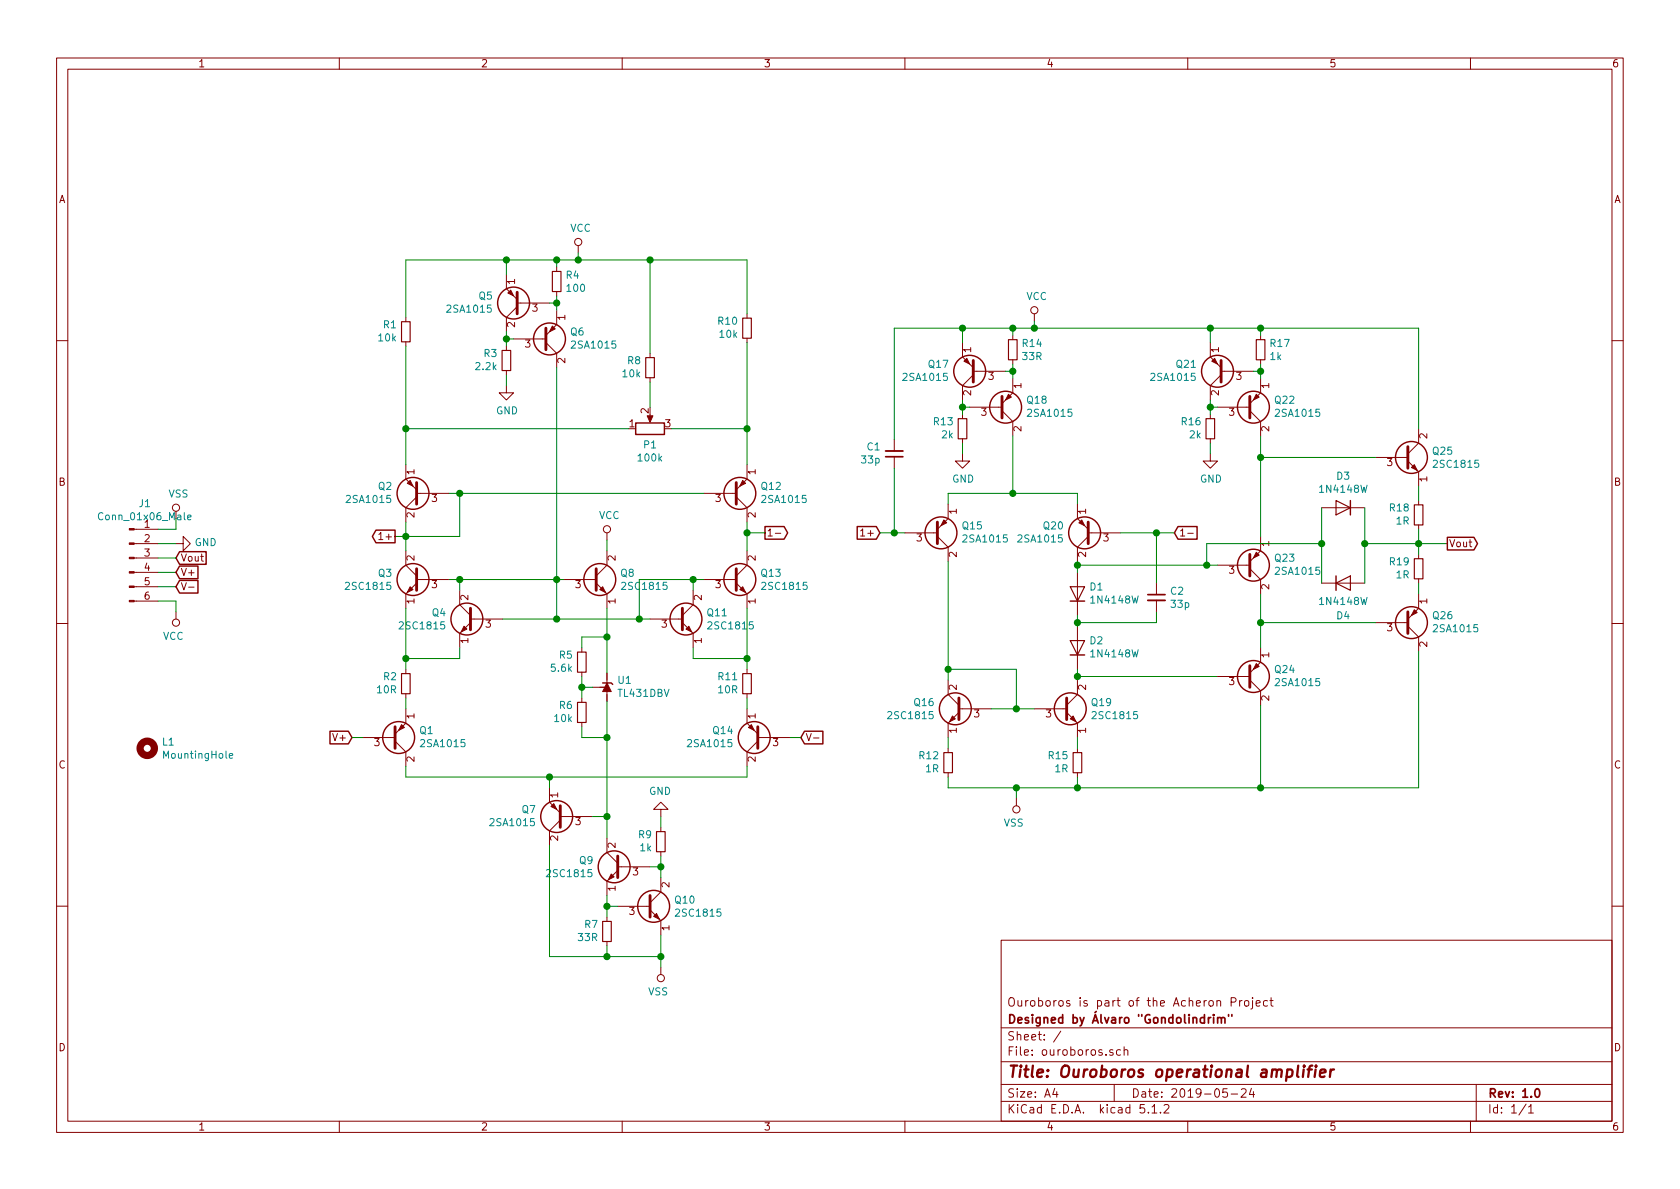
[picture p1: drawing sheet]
EESchema Schematic File Version 4
LIBS:ouroboros-cache
EELAYER 29 0
EELAYER END
$Descr A4 11693 8268
encoding utf-8
Sheet 1 1
Title "Ouroboros operational amplifier"
Date "2019-05-24"
Rev "1.0"
Comp "Designed by Álvaro \"Gondolindrim\""
Comment1 "Ouroboros is part of the Acheron Project"
Comment2 ""
Comment3 ""
Comment4 ""
$EndDescr
$Comp
L Device:R_POT P1
U 1 1
P 4525 2975
F 0 "P1" V 4410 2975 50  0000 C CNN
F 1 "100k" V 4319 2975 50  0000 C CNN
F 2 "acheronHardware:3313J" H 4525 2975 50  0001 C CNN
F 3 "~" H 4525 2975 50  0001 C CNN
	1    4525 2975
	0    -1   -1   0   
$EndComp
$Comp
L Device:R_Small R3
U 1 1
P 3525 2500
F 0 "R3" H 3466 2454 50  0000 R CNN
F 1 "2.2k" H 3466 2545 50  0000 R CNN
F 2 "Resistor_SMD:R_0805_2012Metric_Pad1.15x1.40mm_HandSolder" H 3525 2500 50  0001 C CNN
F 3 "~" H 3525 2500 50  0001 C CNN
	1    3525 2500
	1    0    0    1   
$EndComp
$Comp
L Transistor_BJT:2SA1015 Q5
U 1 1
P 3625 2100
F 0 "Q5" H 3816 2054 50  0000 L CNN
F 1 "2SA1015" H 3816 2145 50  0000 L CNN
F 2 "Package_TO_SOT_SMD:SOT-23" H 3825 2025 50  0001 L CIN
F 3 "http://www.datasheetcatalog.org/datasheet/toshiba/905.pdf" H 3625 2100 50  0001 L CNN
	1    3625 2100
	-1   0    0    1   
$EndComp
$Comp
L Transistor_BJT:2SC1815 Q3
U 1 1
P 2925 4025
F 0 "Q3" H 3116 4071 50  0000 L CNN
F 1 "2SC1815" H 3116 3980 50  0000 L CNN
F 2 "Package_TO_SOT_SMD:SOT-23" H 3125 3950 50  0001 L CIN
F 3 "https://media.digikey.com/pdf/Data%20Sheets/Toshiba%20PDFs/2SC1815.pdf" H 2925 4025 50  0001 L CNN
	1    2925 4025
	-1   0    0    -1  
$EndComp
$Comp
L Device:R_Small R4
U 1 1
P 3875 1950
F 0 "R4" H 3934 1996 50  0000 L CNN
F 1 "100" H 3934 1905 50  0000 L CNN
F 2 "Resistor_SMD:R_0805_2012Metric_Pad1.15x1.40mm_HandSolder" H 3875 1950 50  0001 C CNN
F 3 "~" H 3875 1950 50  0001 C CNN
	1    3875 1950
	1    0    0    -1  
$EndComp
$Comp
L Transistor_BJT:2SA1015 Q6
U 1 1
P 3775 2350
F 0 "Q6" H 3966 2304 50  0000 L CNN
F 1 "2SA1015" H 3966 2395 50  0000 L CNN
F 2 "Package_TO_SOT_SMD:SOT-23" H 3975 2275 50  0001 L CIN
F 3 "http://www.datasheetcatalog.org/datasheet/toshiba/905.pdf" H 3775 2350 50  0001 L CNN
	1    3775 2350
	1    0    0    1   
$EndComp
Wire Wire Line
	3875 1850 3875 1800
Wire Wire Line
	3875 1800 3525 1800
Wire Wire Line
	3525 1800 3525 1900
Wire Wire Line
	3875 2050 3875 2100
Wire Wire Line
	3825 2100 3875 2100
Connection ~ 3875 2100
Wire Wire Line
	3875 2100 3875 2150
Wire Wire Line
	3525 2400 3525 2350
Wire Wire Line
	3575 2350 3525 2350
Connection ~ 3525 2350
Wire Wire Line
	3525 2350 3525 2300
$Comp
L power:GND #PWR0101
U 1 1
P 3525 2675
F 0 "#PWR0101" H 3525 2425 50  0001 C CNN
F 1 "GND" H 3530 2502 50  0000 C CNN
F 2 "" H 3525 2675 50  0001 C CNN
F 3 "" H 3525 2675 50  0001 C CNN
	1    3525 2675
	1    0    0    -1  
$EndComp
Wire Wire Line
	3525 2675 3525 2600
$Comp
L Device:R_Small R8
U 1 1
P 4525 2550
F 0 "R8" H 4466 2504 50  0000 R CNN
F 1 "10k" H 4466 2595 50  0000 R CNN
F 2 "Resistor_SMD:R_0805_2012Metric_Pad1.15x1.40mm_HandSolder" H 4525 2550 50  0001 C CNN
F 3 "~" H 4525 2550 50  0001 C CNN
	1    4525 2550
	1    0    0    1   
$EndComp
$Comp
L Device:R_Small R10
U 1 1
P 5200 2275
F 0 "R10" H 5141 2229 50  0000 R CNN
F 1 "10k" H 5141 2320 50  0000 R CNN
F 2 "Resistor_SMD:R_0805_2012Metric_Pad1.15x1.40mm_HandSolder" H 5200 2275 50  0001 C CNN
F 3 "~" H 5200 2275 50  0001 C CNN
	1    5200 2275
	1    0    0    1   
$EndComp
$Comp
L Device:R_Small R1
U 1 1
P 2825 2300
F 0 "R1" H 2766 2254 50  0000 R CNN
F 1 "10k" H 2766 2345 50  0000 R CNN
F 2 "Resistor_SMD:R_0805_2012Metric_Pad1.15x1.40mm_HandSolder" H 2825 2300 50  0001 C CNN
F 3 "~" H 2825 2300 50  0001 C CNN
	1    2825 2300
	1    0    0    1   
$EndComp
$Comp
L Transistor_BJT:2SA1015 Q2
U 1 1
P 2925 3425
F 0 "Q2" H 3116 3379 50  0000 L CNN
F 1 "2SA1015" H 3116 3470 50  0000 L CNN
F 2 "Package_TO_SOT_SMD:SOT-23" H 3125 3350 50  0001 L CIN
F 3 "http://www.datasheetcatalog.org/datasheet/toshiba/905.pdf" H 2925 3425 50  0001 L CNN
	1    2925 3425
	-1   0    0    1   
$EndComp
$Comp
L Transistor_BJT:2SA1015 Q12
U 1 1
P 5100 3425
F 0 "Q12" H 5291 3379 50  0000 L CNN
F 1 "2SA1015" H 5291 3470 50  0000 L CNN
F 2 "Package_TO_SOT_SMD:SOT-23" H 5300 3350 50  0001 L CIN
F 3 "http://www.datasheetcatalog.org/datasheet/toshiba/905.pdf" H 5100 3425 50  0001 L CNN
	1    5100 3425
	1    0    0    1   
$EndComp
Wire Wire Line
	3125 3425 3200 3425
Wire Wire Line
	2825 2200 2825 1800
Wire Wire Line
	2825 1800 3525 1800
Connection ~ 3525 1800
Wire Wire Line
	3875 1800 4025 1800
Wire Wire Line
	5200 1800 5200 2175
Connection ~ 3875 1800
Wire Wire Line
	4525 2450 4525 1800
Connection ~ 4525 1800
Wire Wire Line
	4525 1800 5200 1800
Wire Wire Line
	2825 2400 2825 2975
Wire Wire Line
	4375 2975 2825 2975
Connection ~ 2825 2975
Wire Wire Line
	2825 2975 2825 3225
Wire Wire Line
	4525 2825 4525 2650
Wire Wire Line
	4675 2975 5200 2975
Wire Wire Line
	5200 2975 5200 2375
Wire Wire Line
	5200 3225 5200 2975
Connection ~ 5200 2975
Wire Wire Line
	2825 3725 3200 3725
Wire Wire Line
	3200 3725 3200 3425
Connection ~ 3200 3425
Wire Wire Line
	3200 3425 4900 3425
Wire Wire Line
	2825 3625 2825 3725
Connection ~ 2825 3725
Wire Wire Line
	2825 3725 2825 3825
$Comp
L Transistor_BJT:2SC1815 Q13
U 1 1
P 5100 4025
F 0 "Q13" H 5290 4071 50  0000 L CNN
F 1 "2SC1815" H 5290 3980 50  0000 L CNN
F 2 "Package_TO_SOT_SMD:SOT-23" H 5300 3950 50  0001 L CIN
F 3 "https://media.digikey.com/pdf/Data%20Sheets/Toshiba%20PDFs/2SC1815.pdf" H 5100 4025 50  0001 L CNN
	1    5100 4025
	1    0    0    -1  
$EndComp
$Comp
L Transistor_BJT:2SC1815 Q8
U 1 1
P 4125 4025
F 0 "Q8" H 4315 4071 50  0000 L CNN
F 1 "2SC1815" H 4315 3980 50  0000 L CNN
F 2 "Package_TO_SOT_SMD:SOT-23" H 4325 3950 50  0001 L CIN
F 3 "https://media.digikey.com/pdf/Data%20Sheets/Toshiba%20PDFs/2SC1815.pdf" H 4125 4025 50  0001 L CNN
	1    4125 4025
	1    0    0    -1  
$EndComp
$Comp
L Transistor_BJT:2SC1815 Q4
U 1 1
P 3300 4300
F 0 "Q4" H 3491 4346 50  0000 L CNN
F 1 "2SC1815" H 3491 4255 50  0000 L CNN
F 2 "Package_TO_SOT_SMD:SOT-23" H 3500 4225 50  0001 L CIN
F 3 "https://media.digikey.com/pdf/Data%20Sheets/Toshiba%20PDFs/2SC1815.pdf" H 3300 4300 50  0001 L CNN
	1    3300 4300
	-1   0    0    -1  
$EndComp
$Comp
L Transistor_BJT:2SC1815 Q11
U 1 1
P 4725 4300
F 0 "Q11" H 4915 4346 50  0000 L CNN
F 1 "2SC1815" H 4915 4255 50  0000 L CNN
F 2 "Package_TO_SOT_SMD:SOT-23" H 4925 4225 50  0001 L CIN
F 3 "https://media.digikey.com/pdf/Data%20Sheets/Toshiba%20PDFs/2SC1815.pdf" H 4725 4300 50  0001 L CNN
	1    4725 4300
	1    0    0    -1  
$EndComp
Wire Wire Line
	3500 4300 3875 4300
Wire Wire Line
	4825 4100 4825 4025
Wire Wire Line
	4825 4025 4900 4025
Wire Wire Line
	3125 4025 3200 4025
Wire Wire Line
	3200 4025 3200 4100
$Comp
L power:VCC #PWR0102
U 1 1
P 4225 3750
F 0 "#PWR0102" H 4225 3600 50  0001 C CNN
F 1 "VCC" H 4242 3923 50  0000 C CNN
F 2 "" H 4225 3750 50  0001 C CNN
F 3 "" H 4225 3750 50  0001 C CNN
	1    4225 3750
	1    0    0    -1  
$EndComp
Wire Wire Line
	4225 3750 4225 3825
Wire Wire Line
	3875 2550 3875 4025
Connection ~ 3875 4300
Connection ~ 3200 4025
Wire Wire Line
	3200 4025 3875 4025
Connection ~ 3875 4025
Wire Wire Line
	3875 4025 3875 4300
Wire Wire Line
	3875 4025 3925 4025
$Comp
L power:VCC #PWR0103
U 1 1
P 4025 1750
F 0 "#PWR0103" H 4025 1600 50  0001 C CNN
F 1 "VCC" H 4042 1923 50  0000 C CNN
F 2 "" H 4025 1750 50  0001 C CNN
F 3 "" H 4025 1750 50  0001 C CNN
	1    4025 1750
	1    0    0    -1  
$EndComp
Wire Wire Line
	4025 1750 4025 1800
Wire Wire Line
	3875 4300 4450 4300
$Comp
L Reference_Voltage:TL431DBV U1
U 1 1
P 4225 4775
F 0 "U1" V 4271 4705 50  0000 R CNN
F 1 "TL431DBV" V 4180 4705 50  0000 R CNN
F 2 "Package_TO_SOT_SMD:SOT-23-5" H 4225 4525 50  0001 C CIN
F 3 "http://www.ti.com/lit/ds/symlink/tl431.pdf" H 4225 4775 50  0001 C CIN
	1    4225 4775
	0    -1   -1   0   
$EndComp
$Comp
L Device:R_Small R5
U 1 1
P 4050 4600
F 0 "R5" H 3991 4554 50  0000 R CNN
F 1 "5.6k" H 3991 4645 50  0000 R CNN
F 2 "Resistor_SMD:R_0805_2012Metric_Pad1.15x1.40mm_HandSolder" H 4050 4600 50  0001 C CNN
F 3 "~" H 4050 4600 50  0001 C CNN
	1    4050 4600
	1    0    0    1   
$EndComp
$Comp
L Device:R_Small R6
U 1 1
P 4050 4950
F 0 "R6" H 3991 4904 50  0000 R CNN
F 1 "10k" H 3991 4995 50  0000 R CNN
F 2 "Resistor_SMD:R_0805_2012Metric_Pad1.15x1.40mm_HandSolder" H 4050 4950 50  0001 C CNN
F 3 "~" H 4050 4950 50  0001 C CNN
	1    4050 4950
	1    0    0    1   
$EndComp
Wire Wire Line
	4225 4225 4225 4425
Wire Wire Line
	4050 4500 4050 4425
Wire Wire Line
	4050 4425 4225 4425
Connection ~ 4225 4425
Wire Wire Line
	4225 4425 4225 4675
Wire Wire Line
	4050 4700 4050 4775
Connection ~ 4050 4775
Wire Wire Line
	4050 4775 4050 4850
Wire Wire Line
	4125 4775 4050 4775
Wire Wire Line
	4225 4875 4225 5125
Wire Wire Line
	4050 5050 4050 5125
Wire Wire Line
	4050 5125 4225 5125
Connection ~ 4225 5125
Wire Wire Line
	4450 4300 4450 4025
Wire Wire Line
	4450 4025 4825 4025
Connection ~ 4450 4300
Wire Wire Line
	4450 4300 4525 4300
Connection ~ 4825 4025
$Comp
L Device:R_Small R2
U 1 1
P 2825 4750
F 0 "R2" H 2767 4704 50  0000 R CNN
F 1 "10R" H 2767 4795 50  0000 R CNN
F 2 "Resistor_SMD:R_0805_2012Metric_Pad1.15x1.40mm_HandSolder" H 2825 4750 50  0001 C CNN
F 3 "~" H 2825 4750 50  0001 C CNN
	1    2825 4750
	1    0    0    1   
$EndComp
Wire Wire Line
	3200 4500 3200 4575
Wire Wire Line
	3200 4575 2825 4575
Wire Wire Line
	2825 4575 2825 4225
Wire Wire Line
	2825 4575 2825 4650
Connection ~ 2825 4575
$Comp
L Transistor_BJT:2SA1015 Q1
U 1 1
P 2725 5125
F 0 "Q1" H 2916 5079 50  0000 L CNN
F 1 "2SA1015" H 2916 5170 50  0000 L CNN
F 2 "Package_TO_SOT_SMD:SOT-23" H 2925 5050 50  0001 L CIN
F 3 "http://www.datasheetcatalog.org/datasheet/toshiba/905.pdf" H 2725 5125 50  0001 L CNN
	1    2725 5125
	1    0    0    1   
$EndComp
Wire Wire Line
	5200 3625 5200 3700
Wire Wire Line
	5200 4225 5200 4575
Wire Wire Line
	4825 4500 4825 4575
Wire Wire Line
	4825 4575 5200 4575
Connection ~ 5200 4575
Wire Wire Line
	5200 4575 5200 4650
$Comp
L Device:R_Small R11
U 1 1
P 5200 4750
F 0 "R11" H 5142 4704 50  0000 R CNN
F 1 "10R" H 5142 4795 50  0000 R CNN
F 2 "Resistor_SMD:R_0805_2012Metric_Pad1.15x1.40mm_HandSolder" H 5200 4750 50  0001 C CNN
F 3 "~" H 5200 4750 50  0001 C CNN
	1    5200 4750
	1    0    0    1   
$EndComp
$Comp
L Transistor_BJT:2SA1015 Q14
U 1 1
P 5300 5125
F 0 "Q14" H 5491 5079 50  0000 L CNN
F 1 "2SA1015" H 5491 5170 50  0000 L CNN
F 2 "Package_TO_SOT_SMD:SOT-23" H 5500 5050 50  0001 L CIN
F 3 "http://www.datasheetcatalog.org/datasheet/toshiba/905.pdf" H 5300 5125 50  0001 L CNN
	1    5300 5125
	-1   0    0    1   
$EndComp
Wire Wire Line
	2825 4850 2825 4925
Wire Wire Line
	5200 4850 5200 4925
Wire Wire Line
	2825 5325 2825 5400
Wire Wire Line
	2825 5400 3825 5400
Wire Wire Line
	5200 5400 5200 5325
$Comp
L Transistor_BJT:2SA1015 Q7
U 1 1
P 3925 5675
F 0 "Q7" H 4116 5629 50  0000 L CNN
F 1 "2SA1015" H 4116 5720 50  0000 L CNN
F 2 "Package_TO_SOT_SMD:SOT-23" H 4125 5600 50  0001 L CIN
F 3 "http://www.datasheetcatalog.org/datasheet/toshiba/905.pdf" H 3925 5675 50  0001 L CNN
	1    3925 5675
	-1   0    0    1   
$EndComp
$Comp
L Transistor_BJT:2SC1815 Q9
U 1 1
P 4325 6025
F 0 "Q9" H 4516 6071 50  0000 L CNN
F 1 "2SC1815" H 4516 5980 50  0000 L CNN
F 2 "Package_TO_SOT_SMD:SOT-23" H 4525 5950 50  0001 L CIN
F 3 "https://media.digikey.com/pdf/Data%20Sheets/Toshiba%20PDFs/2SC1815.pdf" H 4325 6025 50  0001 L CNN
	1    4325 6025
	-1   0    0    -1  
$EndComp
Wire Wire Line
	4225 5125 4225 5675
Wire Wire Line
	4125 5675 4225 5675
Connection ~ 4225 5675
Wire Wire Line
	4225 5675 4225 5825
Wire Wire Line
	3825 5475 3825 5400
Connection ~ 3825 5400
Wire Wire Line
	3825 5400 5200 5400
$Comp
L Transistor_BJT:2SC1815 Q10
U 1 1
P 4500 6300
F 0 "Q10" H 4690 6346 50  0000 L CNN
F 1 "2SC1815" H 4690 6255 50  0000 L CNN
F 2 "Package_TO_SOT_SMD:SOT-23" H 4700 6225 50  0001 L CIN
F 3 "https://media.digikey.com/pdf/Data%20Sheets/Toshiba%20PDFs/2SC1815.pdf" H 4500 6300 50  0001 L CNN
	1    4500 6300
	1    0    0    -1  
$EndComp
$Comp
L Device:R_Small R7
U 1 1
P 4225 6475
F 0 "R7" H 4167 6429 50  0000 R CNN
F 1 "33R" H 4167 6520 50  0000 R CNN
F 2 "Resistor_SMD:R_0805_2012Metric_Pad1.15x1.40mm_HandSolder" H 4225 6475 50  0001 C CNN
F 3 "~" H 4225 6475 50  0001 C CNN
	1    4225 6475
	1    0    0    1   
$EndComp
$Comp
L Device:R_Small R9
U 1 1
P 4600 5850
F 0 "R9" H 4542 5804 50  0000 R CNN
F 1 "1k" H 4542 5895 50  0000 R CNN
F 2 "Resistor_SMD:R_0805_2012Metric_Pad1.15x1.40mm_HandSolder" H 4600 5850 50  0001 C CNN
F 3 "~" H 4600 5850 50  0001 C CNN
	1    4600 5850
	1    0    0    1   
$EndComp
Wire Wire Line
	4600 5950 4600 6025
Wire Wire Line
	4525 6025 4600 6025
Connection ~ 4600 6025
Wire Wire Line
	4600 6025 4600 6100
Wire Wire Line
	4225 6225 4225 6300
Wire Wire Line
	4300 6300 4225 6300
Connection ~ 4225 6300
Wire Wire Line
	4225 6300 4225 6375
Wire Wire Line
	4225 6575 4225 6650
Wire Wire Line
	4225 6650 4600 6650
Wire Wire Line
	4600 6650 4600 6500
$Comp
L power:GND #PWR0104
U 1 1
P 4600 5675
F 0 "#PWR0104" H 4600 5425 50  0001 C CNN
F 1 "GND" H 4605 5502 50  0000 C CNN
F 2 "" H 4600 5675 50  0001 C CNN
F 3 "" H 4600 5675 50  0001 C CNN
	1    4600 5675
	-1   0    0    1   
$EndComp
Wire Wire Line
	4600 5675 4600 5750
Wire Wire Line
	3825 5875 3825 6650
Wire Wire Line
	3825 6650 4225 6650
Connection ~ 4225 6650
$Comp
L power:VSS #PWR0105
U 1 1
P 4600 6725
F 0 "#PWR0105" H 4600 6575 50  0001 C CNN
F 1 "VSS" H 4618 6898 50  0000 C CNN
F 2 "" H 4600 6725 50  0001 C CNN
F 3 "" H 4600 6725 50  0001 C CNN
	1    4600 6725
	-1   0    0    1   
$EndComp
Wire Wire Line
	4600 6725 4600 6650
Connection ~ 4600 6650
$Comp
L Connector:Conn_01x06_Male J1
U 1 1
P 900 3875
F 0 "J1" H 1008 4256 50  0000 C CNN
F 1 "Conn_01x06_Male" H 1008 4165 50  0000 C CNN
F 2 "acheronConnectors:male6pinHeader" H 900 3875 50  0001 C CNN
F 3 "~" H 900 3875 50  0001 C CNN
	1    900  3875
	1    0    0    -1  
$EndComp
Wire Wire Line
	1225 4175 1100 4175
Wire Wire Line
	1100 3975 1225 3975
Wire Wire Line
	1100 3775 1225 3775
Wire Wire Line
	1100 4075 1225 4075
Wire Wire Line
	1225 3675 1100 3675
Text GLabel 1225 3975 2    50   Input ~ 0
V+
Text GLabel 1225 4075 2    50   Input ~ 0
V-
$Comp
L power:GND #PWR0106
U 1 1
P 1225 3775
F 0 "#PWR0106" H 1225 3525 50  0001 C CNN
F 1 "GND" V 1230 3647 50  0000 R CNN
F 2 "" H 1225 3775 50  0001 C CNN
F 3 "" H 1225 3775 50  0001 C CNN
	1    1225 3775
	0    -1   -1   0   
$EndComp
$Comp
L power:VCC #PWR0107
U 1 1
P 1225 4250
F 0 "#PWR0107" H 1225 4100 50  0001 C CNN
F 1 "VCC" H 1242 4423 50  0000 C CNN
F 2 "" H 1225 4250 50  0001 C CNN
F 3 "" H 1225 4250 50  0001 C CNN
	1    1225 4250
	-1   0    0    1   
$EndComp
$Comp
L power:VSS #PWR0108
U 1 1
P 1225 3600
F 0 "#PWR0108" H 1225 3450 50  0001 C CNN
F 1 "VSS" H 1243 3773 50  0000 C CNN
F 2 "" H 1225 3600 50  0001 C CNN
F 3 "" H 1225 3600 50  0001 C CNN
	1    1225 3600
	1    0    0    -1  
$EndComp
Wire Wire Line
	1225 4250 1225 4175
Wire Wire Line
	1225 3600 1225 3675
Text GLabel 2450 5125 0    50   Input ~ 0
V+
Wire Wire Line
	2450 5125 2525 5125
Text GLabel 5575 5125 2    50   Input ~ 0
V-
Wire Wire Line
	5575 5125 5500 5125
Connection ~ 4025 1800
Wire Wire Line
	4025 1800 4525 1800
Wire Wire Line
	2825 3725 2750 3725
Text GLabel 2750 3725 0    50   Output ~ 0
1+
Text GLabel 5325 3700 2    50   Output ~ 0
1-
Wire Wire Line
	5325 3700 5200 3700
Connection ~ 5200 3700
Wire Wire Line
	5200 3700 5200 3825
$Comp
L Device:C_Small C1
U 1 1
P 6225 3150
F 0 "C1" H 6133 3104 50  0000 R CNN
F 1 "33p" H 6133 3195 50  0000 R CNN
F 2 "Capacitor_SMD:C_0805_2012Metric_Pad1.15x1.40mm_HandSolder" H 6225 3150 50  0001 C CNN
F 3 "~" H 6225 3150 50  0001 C CNN
	1    6225 3150
	1    0    0    1   
$EndComp
$Comp
L Device:R_Small R13
U 1 1
P 6700 2975
F 0 "R13" H 6642 2929 50  0000 R CNN
F 1 "2k" H 6642 3020 50  0000 R CNN
F 2 "Resistor_SMD:R_0805_2012Metric_Pad1.15x1.40mm_HandSolder" H 6700 2975 50  0001 C CNN
F 3 "~" H 6700 2975 50  0001 C CNN
	1    6700 2975
	1    0    0    1   
$EndComp
$Comp
L Transistor_BJT:2SA1015 Q17
U 1 1
P 6800 2575
F 0 "Q17" H 6991 2529 50  0000 L CNN
F 1 "2SA1015" H 6991 2620 50  0000 L CNN
F 2 "Package_TO_SOT_SMD:SOT-23" H 7000 2500 50  0001 L CIN
F 3 "http://www.datasheetcatalog.org/datasheet/toshiba/905.pdf" H 6800 2575 50  0001 L CNN
	1    6800 2575
	-1   0    0    1   
$EndComp
$Comp
L Device:R_Small R14
U 1 1
P 7050 2425
F 0 "R14" H 7109 2471 50  0000 L CNN
F 1 "33R" H 7109 2380 50  0000 L CNN
F 2 "Resistor_SMD:R_0805_2012Metric_Pad1.15x1.40mm_HandSolder" H 7050 2425 50  0001 C CNN
F 3 "~" H 7050 2425 50  0001 C CNN
	1    7050 2425
	1    0    0    -1  
$EndComp
$Comp
L Transistor_BJT:2SA1015 Q18
U 1 1
P 6950 2825
F 0 "Q18" H 7141 2779 50  0000 L CNN
F 1 "2SA1015" H 7141 2870 50  0000 L CNN
F 2 "Package_TO_SOT_SMD:SOT-23" H 7150 2750 50  0001 L CIN
F 3 "http://www.datasheetcatalog.org/datasheet/toshiba/905.pdf" H 6950 2825 50  0001 L CNN
	1    6950 2825
	1    0    0    1   
$EndComp
Wire Wire Line
	7050 2325 7050 2275
Wire Wire Line
	7050 2275 6700 2275
Wire Wire Line
	6700 2275 6700 2375
Wire Wire Line
	7050 2525 7050 2575
Wire Wire Line
	7000 2575 7050 2575
Connection ~ 7050 2575
Wire Wire Line
	7050 2575 7050 2625
Wire Wire Line
	6700 2875 6700 2825
Wire Wire Line
	6750 2825 6700 2825
Connection ~ 6700 2825
Wire Wire Line
	6700 2825 6700 2775
$Comp
L power:GND #PWR0109
U 1 1
P 6700 3150
F 0 "#PWR0109" H 6700 2900 50  0001 C CNN
F 1 "GND" H 6705 2977 50  0000 C CNN
F 2 "" H 6700 3150 50  0001 C CNN
F 3 "" H 6700 3150 50  0001 C CNN
	1    6700 3150
	1    0    0    -1  
$EndComp
Wire Wire Line
	6700 3150 6700 3075
Connection ~ 6700 2275
Wire Wire Line
	7050 2275 7200 2275
Connection ~ 7050 2275
$Comp
L power:VCC #PWR0110
U 1 1
P 7200 2225
F 0 "#PWR0110" H 7200 2075 50  0001 C CNN
F 1 "VCC" H 7217 2398 50  0000 C CNN
F 2 "" H 7200 2225 50  0001 C CNN
F 3 "" H 7200 2225 50  0001 C CNN
	1    7200 2225
	1    0    0    -1  
$EndComp
Wire Wire Line
	7200 2225 7200 2275
Connection ~ 7200 2275
Wire Wire Line
	7500 3425 7500 3500
Wire Wire Line
	6600 3500 6600 3425
Wire Wire Line
	6225 3700 6225 3250
Wire Wire Line
	6300 3700 6225 3700
$Comp
L Diode:1N4148W D2
U 1 1
P 7500 4500
F 0 "D2" V 7546 4420 50  0000 R CNN
F 1 "1N4148W" V 7455 4420 50  0000 R CNN
F 2 "Diode_SMD:D_SOD-123" H 7500 4325 50  0001 C CNN
F 3 "https://www.vishay.com/docs/85748/1n4148w.pdf" H 7500 4500 50  0001 C CNN
	1    7500 4500
	0    -1   -1   0   
$EndComp
$Comp
L Diode:1N4148W D1
U 1 1
P 7500 4125
F 0 "D1" V 7546 4045 50  0000 R CNN
F 1 "1N4148W" V 7455 4045 50  0000 R CNN
F 2 "Diode_SMD:D_SOD-123" H 7500 3950 50  0001 C CNN
F 3 "https://www.vishay.com/docs/85748/1n4148w.pdf" H 7500 4125 50  0001 C CNN
	1    7500 4125
	0    -1   -1   0   
$EndComp
$Comp
L Transistor_BJT:2SA1015 Q20
U 1 1
P 7600 3700
F 0 "Q20" H 7791 3654 50  0000 L CNN
F 1 "2SA1015" H 7791 3745 50  0000 L CNN
F 2 "Package_TO_SOT_SMD:SOT-23" H 7800 3625 50  0001 L CIN
F 3 "http://www.datasheetcatalog.org/datasheet/toshiba/905.pdf" H 7600 3700 50  0001 L CNN
	1    7600 3700
	-1   0    0    1   
$EndComp
$Comp
L Transistor_BJT:2SA1015 Q15
U 1 1
P 6500 3700
F 0 "Q15" H 6691 3654 50  0000 L CNN
F 1 "2SA1015" H 6691 3745 50  0000 L CNN
F 2 "Package_TO_SOT_SMD:SOT-23" H 6700 3625 50  0001 L CIN
F 3 "http://www.datasheetcatalog.org/datasheet/toshiba/905.pdf" H 6500 3700 50  0001 L CNN
	1    6500 3700
	1    0    0    1   
$EndComp
Wire Wire Line
	6225 2275 6700 2275
$Comp
L Transistor_BJT:2SC1815 Q16
U 1 1
P 6700 4925
F 0 "Q16" H 6891 4971 50  0000 L CNN
F 1 "2SC1815" H 6891 4880 50  0000 L CNN
F 2 "Package_TO_SOT_SMD:SOT-23" H 6900 4850 50  0001 L CIN
F 3 "https://media.digikey.com/pdf/Data%20Sheets/Toshiba%20PDFs/2SC1815.pdf" H 6700 4925 50  0001 L CNN
	1    6700 4925
	-1   0    0    -1  
$EndComp
$Comp
L Transistor_BJT:2SC1815 Q19
U 1 1
P 7400 4925
F 0 "Q19" H 7590 4971 50  0000 L CNN
F 1 "2SC1815" H 7590 4880 50  0000 L CNN
F 2 "Package_TO_SOT_SMD:SOT-23" H 7600 4850 50  0001 L CIN
F 3 "https://media.digikey.com/pdf/Data%20Sheets/Toshiba%20PDFs/2SC1815.pdf" H 7400 4925 50  0001 L CNN
	1    7400 4925
	1    0    0    -1  
$EndComp
$Comp
L Device:R_Small R12
U 1 1
P 6600 5300
F 0 "R12" H 6541 5254 50  0000 R CNN
F 1 "1R" H 6541 5345 50  0000 R CNN
F 2 "Resistor_SMD:R_0805_2012Metric_Pad1.15x1.40mm_HandSolder" H 6600 5300 50  0001 C CNN
F 3 "~" H 6600 5300 50  0001 C CNN
	1    6600 5300
	1    0    0    1   
$EndComp
$Comp
L Device:R_Small R15
U 1 1
P 7500 5300
F 0 "R15" H 7441 5254 50  0000 R CNN
F 1 "1R" H 7441 5345 50  0000 R CNN
F 2 "Resistor_SMD:R_0805_2012Metric_Pad1.15x1.40mm_HandSolder" H 7500 5300 50  0001 C CNN
F 3 "~" H 7500 5300 50  0001 C CNN
	1    7500 5300
	1    0    0    1   
$EndComp
Wire Wire Line
	7500 5400 7500 5475
Wire Wire Line
	7500 5475 7075 5475
Wire Wire Line
	6600 5475 6600 5400
Wire Wire Line
	6600 3425 7050 3425
Wire Wire Line
	6225 2275 6225 3050
Wire Wire Line
	7050 3025 7050 3425
Connection ~ 7050 3425
Wire Wire Line
	7050 3425 7500 3425
Wire Wire Line
	6600 5200 6600 5125
Wire Wire Line
	6600 4725 6600 4650
Wire Wire Line
	6900 4925 7075 4925
Wire Wire Line
	7075 4925 7075 4650
Wire Wire Line
	7075 4650 6600 4650
Connection ~ 7075 4925
Wire Wire Line
	7075 4925 7200 4925
Connection ~ 6600 4650
Wire Wire Line
	6600 4650 6600 3900
Wire Wire Line
	7500 4725 7500 4700
Wire Wire Line
	7500 4350 7500 4325
Wire Wire Line
	7500 3975 7500 3925
Wire Wire Line
	7500 5200 7500 5125
Wire Wire Line
	7075 5475 7075 5550
Connection ~ 7075 5475
Wire Wire Line
	7075 5475 6600 5475
$Comp
L power:VSS #PWR0111
U 1 1
P 7075 5550
F 0 "#PWR0111" H 7075 5400 50  0001 C CNN
F 1 "VSS" H 7093 5723 50  0000 C CNN
F 2 "" H 7075 5550 50  0001 C CNN
F 3 "" H 7075 5550 50  0001 C CNN
	1    7075 5550
	-1   0    0    1   
$EndComp
$Comp
L Device:C_Small C2
U 1 1
P 8050 4150
F 0 "C2" H 7958 4196 50  0000 R CNN
F 1 "33p" H 7958 4105 50  0000 R CNN
F 2 "Capacitor_SMD:C_0805_2012Metric_Pad1.15x1.40mm_HandSolder" H 8050 4150 50  0001 C CNN
F 3 "~" H 8050 4150 50  0001 C CNN
	1    8050 4150
	-1   0    0    -1  
$EndComp
Wire Wire Line
	7500 4325 8050 4325
Wire Wire Line
	8050 4325 8050 4250
Connection ~ 7500 4325
Wire Wire Line
	7500 4325 7500 4275
Wire Wire Line
	8050 4050 8050 3700
Wire Wire Line
	8050 3700 7800 3700
Connection ~ 7500 3925
Wire Wire Line
	7500 3925 7500 3900
Wire Wire Line
	7500 4700 8475 4700
Connection ~ 7500 4700
Wire Wire Line
	7500 4700 7500 4650
Text GLabel 8175 3700 2    50   Input ~ 0
1-
Wire Wire Line
	8175 3700 8050 3700
Text GLabel 6125 3700 0    50   Input ~ 0
1+
Wire Wire Line
	6125 3700 6225 3700
$Comp
L Device:R_Small R16
U 1 1
P 8425 2975
F 0 "R16" H 8367 2929 50  0000 R CNN
F 1 "2k" H 8367 3020 50  0000 R CNN
F 2 "Resistor_SMD:R_0805_2012Metric_Pad1.15x1.40mm_HandSolder" H 8425 2975 50  0001 C CNN
F 3 "~" H 8425 2975 50  0001 C CNN
	1    8425 2975
	1    0    0    1   
$EndComp
$Comp
L Transistor_BJT:2SA1015 Q21
U 1 1
P 8525 2575
F 0 "Q21" H 8716 2529 50  0000 L CNN
F 1 "2SA1015" H 8716 2620 50  0000 L CNN
F 2 "Package_TO_SOT_SMD:SOT-23" H 8725 2500 50  0001 L CIN
F 3 "http://www.datasheetcatalog.org/datasheet/toshiba/905.pdf" H 8525 2575 50  0001 L CNN
	1    8525 2575
	-1   0    0    1   
$EndComp
$Comp
L Device:R_Small R17
U 1 1
P 8775 2425
F 0 "R17" H 8834 2471 50  0000 L CNN
F 1 "1k" H 8834 2380 50  0000 L CNN
F 2 "Resistor_SMD:R_0805_2012Metric_Pad1.15x1.40mm_HandSolder" H 8775 2425 50  0001 C CNN
F 3 "~" H 8775 2425 50  0001 C CNN
	1    8775 2425
	1    0    0    -1  
$EndComp
$Comp
L Transistor_BJT:2SA1015 Q22
U 1 1
P 8675 2825
F 0 "Q22" H 8866 2779 50  0000 L CNN
F 1 "2SA1015" H 8866 2870 50  0000 L CNN
F 2 "Package_TO_SOT_SMD:SOT-23" H 8875 2750 50  0001 L CIN
F 3 "http://www.datasheetcatalog.org/datasheet/toshiba/905.pdf" H 8675 2825 50  0001 L CNN
	1    8675 2825
	1    0    0    1   
$EndComp
Wire Wire Line
	8775 2325 8775 2275
Wire Wire Line
	8775 2275 8425 2275
Wire Wire Line
	8425 2275 8425 2375
Wire Wire Line
	8775 2525 8775 2575
Wire Wire Line
	8725 2575 8775 2575
Connection ~ 8775 2575
Wire Wire Line
	8775 2575 8775 2625
Wire Wire Line
	8425 2875 8425 2825
Wire Wire Line
	8475 2825 8425 2825
Connection ~ 8425 2825
Wire Wire Line
	8425 2825 8425 2775
$Comp
L power:GND #PWR0112
U 1 1
P 8425 3150
F 0 "#PWR0112" H 8425 2900 50  0001 C CNN
F 1 "GND" H 8430 2977 50  0000 C CNN
F 2 "" H 8425 3150 50  0001 C CNN
F 3 "" H 8425 3150 50  0001 C CNN
	1    8425 3150
	1    0    0    -1  
$EndComp
Wire Wire Line
	8425 3150 8425 3075
Connection ~ 8425 2275
Connection ~ 8775 2275
$Comp
L Transistor_BJT:2SA1015 Q23
U 1 1
P 8675 3925
F 0 "Q23" H 8866 3879 50  0000 L CNN
F 1 "2SA1015" H 8866 3970 50  0000 L CNN
F 2 "Package_TO_SOT_SMD:SOT-23" H 8875 3850 50  0001 L CIN
F 3 "http://www.datasheetcatalog.org/datasheet/toshiba/905.pdf" H 8675 3925 50  0001 L CNN
	1    8675 3925
	1    0    0    1   
$EndComp
$Comp
L Transistor_BJT:2SA1015 Q24
U 1 1
P 8675 4700
F 0 "Q24" H 8866 4654 50  0000 L CNN
F 1 "2SA1015" H 8866 4745 50  0000 L CNN
F 2 "Package_TO_SOT_SMD:SOT-23" H 8875 4625 50  0001 L CIN
F 3 "http://www.datasheetcatalog.org/datasheet/toshiba/905.pdf" H 8675 4700 50  0001 L CNN
	1    8675 4700
	1    0    0    1   
$EndComp
Wire Wire Line
	7500 5475 8775 5475
Wire Wire Line
	8775 3025 8775 3175
Connection ~ 7500 5475
Wire Wire Line
	8775 4125 8775 4325
Wire Wire Line
	8775 4900 8775 5475
Wire Wire Line
	7500 3925 8400 3925
Wire Wire Line
	7200 2275 8425 2275
$Comp
L Transistor_BJT:2SC1815 Q25
U 1 1
P 9775 3175
F 0 "Q25" H 9965 3221 50  0000 L CNN
F 1 "2SC1815" H 9965 3130 50  0000 L CNN
F 2 "Package_TO_SOT_SMD:SOT-23" H 9975 3100 50  0001 L CIN
F 3 "https://media.digikey.com/pdf/Data%20Sheets/Toshiba%20PDFs/2SC1815.pdf" H 9775 3175 50  0001 L CNN
	1    9775 3175
	1    0    0    -1  
$EndComp
$Comp
L Transistor_BJT:2SA1015 Q26
U 1 1
P 9775 4325
F 0 "Q26" H 9966 4279 50  0000 L CNN
F 1 "2SA1015" H 9966 4370 50  0000 L CNN
F 2 "Package_TO_SOT_SMD:SOT-23" H 9975 4250 50  0001 L CIN
F 3 "http://www.datasheetcatalog.org/datasheet/toshiba/905.pdf" H 9775 4325 50  0001 L CNN
	1    9775 4325
	1    0    0    1   
$EndComp
$Comp
L Device:R_Small R18
U 1 1
P 9875 3575
F 0 "R18" H 9816 3529 50  0000 R CNN
F 1 "1R" H 9816 3620 50  0000 R CNN
F 2 "Resistor_SMD:R_0805_2012Metric_Pad1.15x1.40mm_HandSolder" H 9875 3575 50  0001 C CNN
F 3 "~" H 9875 3575 50  0001 C CNN
	1    9875 3575
	1    0    0    1   
$EndComp
$Comp
L Device:R_Small R19
U 1 1
P 9875 3950
F 0 "R19" H 9816 3904 50  0000 R CNN
F 1 "1R" H 9816 3995 50  0000 R CNN
F 2 "Resistor_SMD:R_0805_2012Metric_Pad1.15x1.40mm_HandSolder" H 9875 3950 50  0001 C CNN
F 3 "~" H 9875 3950 50  0001 C CNN
	1    9875 3950
	1    0    0    1   
$EndComp
$Comp
L Diode:1N4148W D3
U 1 1
P 9350 3525
F 0 "D3" H 9350 3308 50  0000 C CNN
F 1 "1N4148W" H 9350 3399 50  0000 C CNN
F 2 "Diode_SMD:D_SOD-123" H 9350 3350 50  0001 C CNN
F 3 "https://www.vishay.com/docs/85748/1n4148w.pdf" H 9350 3525 50  0001 C CNN
	1    9350 3525
	-1   0    0    1   
$EndComp
$Comp
L Diode:1N4148W D4
U 1 1
P 9350 4050
F 0 "D4" H 9350 3825 50  0000 C CNN
F 1 "1N4148W" H 9350 3925 50  0000 C CNN
F 2 "Diode_SMD:D_SOD-123" H 9350 3875 50  0001 C CNN
F 3 "https://www.vishay.com/docs/85748/1n4148w.pdf" H 9350 4050 50  0001 C CNN
	1    9350 4050
	1    0    0    -1  
$EndComp
Wire Wire Line
	9500 3525 9500 3775
Wire Wire Line
	9500 3775 9875 3775
Connection ~ 9500 3775
Wire Wire Line
	9500 3775 9500 4050
Wire Wire Line
	9200 3525 9200 3775
Wire Wire Line
	9200 3775 8400 3775
Wire Wire Line
	8400 3775 8400 3925
Connection ~ 9200 3775
Wire Wire Line
	9200 3775 9200 4050
Connection ~ 8400 3925
Wire Wire Line
	8400 3925 8475 3925
Wire Wire Line
	8775 5475 9875 5475
Wire Wire Line
	9875 5475 9875 4525
Wire Wire Line
	8775 2275 9875 2275
Wire Wire Line
	9875 3475 9875 3375
Wire Wire Line
	9875 3850 9875 3775
Connection ~ 8775 5475
Wire Wire Line
	9875 2975 9875 2275
Connection ~ 9875 3775
Wire Wire Line
	9875 3775 9875 3675
Wire Wire Line
	9875 4125 9875 4050
Wire Wire Line
	9575 3175 8775 3175
Connection ~ 8775 3175
Wire Wire Line
	8775 3175 8775 3725
Wire Wire Line
	9575 4325 8775 4325
Connection ~ 8775 4325
Wire Wire Line
	8775 4325 8775 4500
Text GLabel 1225 3875 2    50   Input ~ 0
Vout
Wire Wire Line
	1225 3875 1100 3875
Connection ~ 6225 3700
Connection ~ 8050 3700
Wire Wire Line
	9875 3775 10075 3775
Text GLabel 10075 3775 2    50   Output ~ 0
Vout
$Comp
L Mechanical:MountingHole L1
U 1 1
P 1025 5200
F 0 "L1" H 1125 5246 50  0000 L CNN
F 1 "MountingHole" H 1125 5155 50  0000 L CNN
F 2 "ouroborosLogo:ouroboros" H 1025 5200 50  0001 C CNN
F 3 "~" H 1025 5200 50  0001 C CNN
	1    1025 5200
	1    0    0    -1  
$EndComp
$EndSCHEMATC
